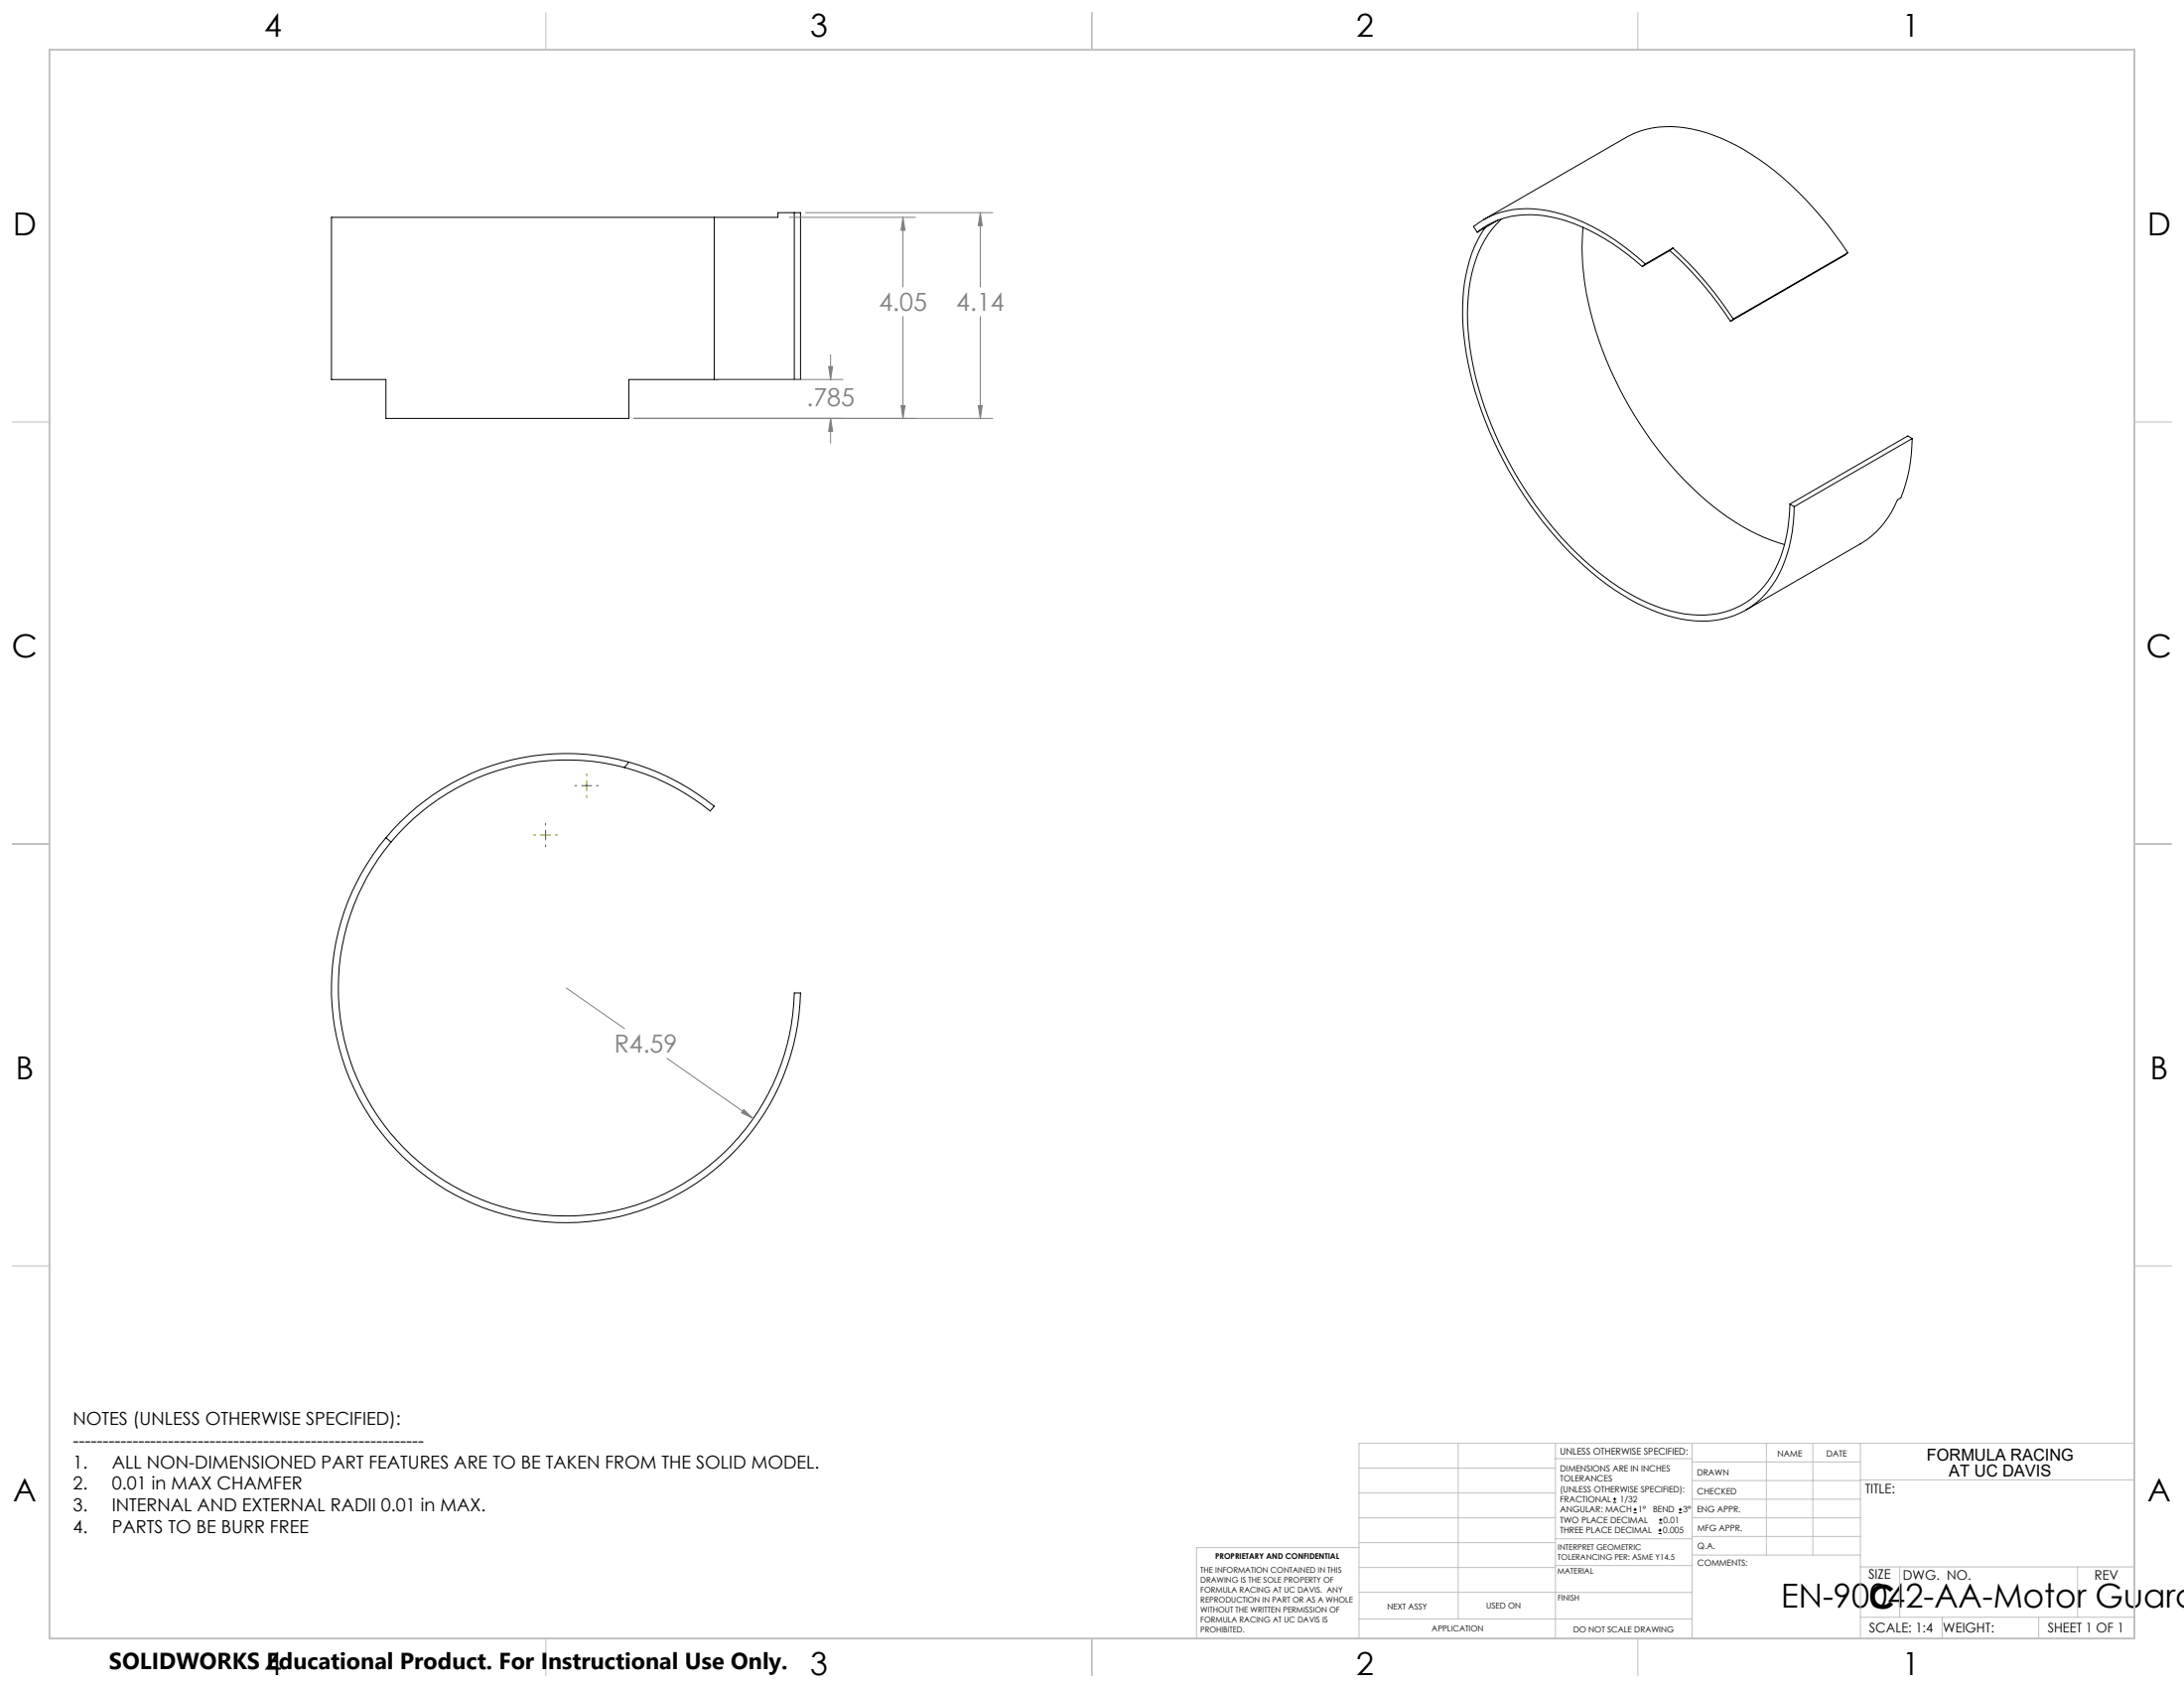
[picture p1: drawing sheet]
<svg xmlns="http://www.w3.org/2000/svg" width="559mm" height="432mm" viewBox="0 0 559 432" stroke-linecap="round" stroke-linejoin="round" font-family="sans-serif">
<g fill="none" stroke="#000" stroke-width=".25">
<path d="M182.7 55.6h-97.9v41.5h13.9v9.9h62.2v-9.9h21.8M182.7 55.6v41.5M203.2 54.4h-4.2v1.2h-16.3M203.2 54.4h1.6v42.7h-1.6M203.2 54.4v42.7M378 59.4l-1-1.4a23.3 23.3 0 0 1 20.9-3.7 55.1 55.1 0 0 1 23.1 13.2M378 59.4a22 22 0 0 1 19.1-3.8 52.2 52.2 0 0 1 23.1 12.6M379.6 56.2l36.4-21a24.3 24.3 0 0 1 18.8-1.8 57.1 57.1 0 0 1 24.6 15 94.7 94.7 0 0 1 13.4 16.3M380 58.2a36.1 36.1 0 0 0-5.8 20.7 83.4 83.4 0 0 0 10.4 38.7 92.5 92.5 0 0 0 28.4 33.2 41.9 41.9 0 0 0 22.5 8.1 21.5 21.5 0 0 0 20.5-13.7 40.5 40.5 0 0 0 3.1-15.6M383.3 56.3l-5.3 3.1M384.2 56a28.2 28.2 0 0 0-8.3 17.8 69 69 0 0 0 4.6 32.3 94.3 94.3 0 0 0 30 41.5 44.2 44.2 0 0 0 22.3 9.6 20.9 20.9 0 0 0 22.1-13 39.9 39.9 0 0 0 3.1-15.3M405.1 58.2a69.9 69.9 0 0 0 4.9 31.3 94.2 94.2 0 0 0 30.1 41.4 50.6 50.6 0 0 0 16.5 8.4"/>
<path d="M421 67.5l-.8 .7M427.2 64.1a90 90 0 0 1 15.6 18.1M427.2 64.1l-7 4.1M428 63.5a93.4 93.4 0 0 1 15.5 18.1M428 63.5l-7 4M428 63.5l-.8 .6M472.8 64.7l-29.3 16.9M472.8 64.7l-.7 .6-29.3 16.9M182.7 97.1h20.5M443.5 81.6l-.7 .6M489.3 112.2a40.9 40.9 0 0 1-3 15.2l-.8 .4a22.6 22.6 0 0 1-9.5 11.3l-29.3 17M489.3 112.2l-30.2 17.4"/>
<path d="M489.3 112.2l-1.2-.7-30.1 17.4M458 128.9l1.1 .7M159.8 196.3a58.4 58.4 0 0 0-59.8 19.1M160.9 194.9a60.1 60.1 0 0 0-62.2 19.4M160.9 194.9a61 61 0 0 1 21.8 11.3l-1 1.3a58.8 58.8 0 0 0-21.9-11.2M160.9 194.9l-1.1 1.4M98.7 214.3a60 60 0 0 0 25.1 94.7 60 60 0 0 0 81-55h-1.6a58.3 58.3 0 0 1-78.7 53.4 58.3 58.3 0 0 1-24.5-92M98.7 214.3l1.3 1.1M412.7 384.3h.9M412.7 383.5h.9M413.1 383.1v.8M418 387h.8"/>
<path d="M418 386.2h.8M418.4 385.7v.9M424.3 392.3h.9M424.3 391.4h.9M424.5 389.6h.8M424.5 388.8h.8M424.7 391v.9M424.9 388.4v.8M429.5 387h.9M429.5 386.2h.9M429.9 385.7v.9"/>
</g>
<g fill="none" stroke="#808080" stroke-width=".25">
<path d="M202 55.6h32.2M206.1 54.4h47.9M231 55.6l.6 3.3h-1.1zM231 55.6v17.8M250.8 54.4l.5 3.3h-1zM250.8 54.4v19M184 97.1h31.7M212 93.8h1l-.5 3.3zM212.5 90.7v6.4M231 81v26M250.8 81v26M162.2 107h91.8"/>
<path d="M212.5 107l.5 3.3h-1zM212.5 107v6.4M230.5 103.8h1.1l-.6 3.2zM250.3 103.8h1l-.5 3.2zM144.9 252.7l14.9 10.4M170.6 270.7l22.1 15.4M190.3 283.8l2.4 2.3-3-1.4z"/>
</g>
<path d="M150.1 198v.4M150.1 199.7v2.5M136.6 213.6h.5M138.3 213.6h2.6M139.6 210.6v.5M139.6 212.3v2.6M139.6 216.1v.5M142.1 213.6h.5M147.1 201h.5M148.8 201h2.6M150.1 203.5v.5M152.6 201h.5" fill="none" stroke="#808000" stroke-width=".25"/>
<g fill="none" stroke="#c0c0c0" stroke-width=".25">
<path d="M139.7 3.2v9.5M279.4 3.2v9.5M419.1 3.2v9.5M3.1 107.9h9.6M546.1 107.9h9.5M3.1 215.9h9.6M546.1 215.9h9.5M3.1 323.8h9.6M546.1 323.8h9.5M347.7 375.6h50.3M373.1 369.2v44.9M398 369.2v49.9"/>
<path d="M398 373.1h34.9M432.9 369.2v49.9M432.9 378.7h43.1M432.9 374h43.1M451.9 369.2v28.6M463.8 369.2v28.6M476 369.2v49.9M476 378.6h70.1M546.1 369.2h-198.4v49.9M347.7 394.6h50.3M347.7 388.3h50.3M347.7 381.9h50.3"/>
<path d="M347.7 395.9h-41.6v23.2M398 393.6h35M432.9 383.5h43.1M432.9 388.3h43.1M432.9 393h43.1M433 397.8h43M139.7 419.1v9.6M279.4 419.1v9.6M347.7 414.1h85.2M347.7 401h50.3M347.7 407.3h50.3M398 407.4h34.9"/>
<path d="M398 400.5h35M419.1 419.1v9.6M476 413.7h70.1M476 400.8h70.1M486.1 400.8v12.9M496.9 413.7v5.4M521.6 413.7v5.4M531.6 400.8v12.9"/>
</g>
<path d="M12.7 12.7h533.4v406.4h-533.4z" fill="none" stroke="#c0c0c0" stroke-width=".5"/>
<path d="M190.3 283.8l-.6 .9 3 1.4zM212.5 107l.5 3.3h-1zM212 93.8h1l-.5 3.3zM230.5 103.8h1.1l-.6 3.2zM231 55.6l.6 3.3h-1.1zM250.3 103.8h1l-.5 3.2zM250.8 54.4l.5 3.3h-1z" fill="#808080"/>
<g font-size="8.5">
<text x="455.7" y="411.3">EN-90042-AA-Motor Guard</text>
<text x="478.3" y="411.4">C</text>
</g>
<g font-size="8.1">
<text x="67.6" y="9.3">4</text>
<text x="207.3" y="9.3">3</text>
<text x="347" y="9.3">2</text>
<text x="486.7" y="9.3">1</text>
<text x="3.3" y="60.1">D</text>
<text x="549.4" y="60.1">D</text>
<text x="3" y="168">C</text>
<text x="549.1" y="168">C</text>
<text x="4" y="276">B</text>
<text x="550.1" y="276">B</text>
<text x="3.3" y="383.9">A</text>
<text x="549.4" y="383.9">A</text>
<text x="67.6" y="428.4">4</text>
<text x="207.3" y="428.4">3</text>
<text x="347" y="428.4">2</text>
<text x="486.7" y="428.4">1</text>
</g>
<g font-size="6.3" fill="#808080">
<text x="224.9" y="79.6">4.05</text>
<text x="244.7" y="79.6">4.14</text>
<text x="206.4" y="103.9">.785</text>
<text x="157.1" y="269.3">R4.59</text>
</g>
<text font-size="5.9" x="27.9" y="427">SOLIDWORKS Educational Product. For Instructional Use Only.</text>
<g font-size="4.6">
<text x="18.6" y="364.4">NOTES (UNLESS OTHERWISE SPECIFIED):</text>
<text x="18.6" y="370">-----------------------------------------------------------</text>
<text x="18.6" y="375.5">1.</text>
<text x="28.7" y="375.5">ALL NON-DIMENSIONED PART FEATURES ARE TO BE TAKEN FROM THE SOLID MODEL.</text>
<text x="18.6" y="381.1">2.</text>
<text x="28.7" y="381.1">0.01 in MAX CHAMFER</text>
<text x="18.6" y="386.7">3.</text>
<text x="28.7" y="386.7">INTERNAL AND EXTERNAL RADII 0.01 in MAX.</text>
<text x="18.6" y="392.3">4.</text>
<text x="28.7" y="392.3">PARTS TO BE BURR FREE</text>
</g>
<g font-size="4.2">
<text x="493" y="373.5">FORMULA RACING</text>
<text x="498.7" y="377.8">AT UC DAVIS</text>
</g>
<g font-size="3.4">
<text x="477.2" y="381.9">TITLE:</text>
<text x="478.1" y="404">SIZE</text>
<text x="486.9" y="404">DWG. NO.</text>
<text x="535.9" y="404.1">REV</text>
<text x="478.2" y="417.6">SCALE: 1:4</text>
<text x="497.1" y="417.7">WEIGHT:</text>
<text x="523.9" y="417.6">SHEET 1 OF 1</text>
</g>
<text font-size="2.4" x="399.2" y="372.1">UNLESS OTHERWISE SPECIFIED:</text>
<g font-size="2.2">
<text x="399.2" y="376.4">DIMENSIONS ARE IN INCHES</text>
<text x="434.2" y="377.3">DRAWN</text>
<text x="454.8" y="372.5">NAME</text>
<text x="467.3" y="372.6">DATE</text>
<text x="399.2" y="379">TOLERANCES</text>
<text x="399.2" y="381.7">(UNLESS OTHERWISE SPECIFIED):</text>
<text x="434.3" y="382.2">CHECKED</text>
<text x="399.2" y="389.6">TWO PLACE DECIMAL</text>
<text x="399.2" y="384.3">FRACTIONAL</text>
<text x="399.2" y="387">ANGULAR: MACH</text>
<text x="414.5" y="384.3">1/32</text>
<text x="419.1" y="387">1°</text>
<text x="422.9" y="387">BEND</text>
<text x="425.6" y="389.6">0.01</text>
<text x="430.6" y="387">3°</text>
<text x="434.2" y="386.9">ENG APPR.</text>
<text x="399.2" y="392.3">THREE PLACE DECIMAL</text>
<text x="425.5" y="392.3">0.005</text>
<text x="434.3" y="391.6">MFG APPR.</text>
<text x="434.3" y="396.3">Q.A.</text>
<text x="434.3" y="400.5">COMMENTS:</text>
</g>
<g font-size="2.1">
<text x="354.9" y="411.6">NEXT ASSY</text>
<text x="380.3" y="411.6">USED ON</text>
<text x="366.3" y="417.4">APPLICATION</text>
<text x="402.5" y="417.5">DO NOT SCALE DRAWING</text>
</g>
<g font-size="2">
<text x="310.9" y="398.8">PROPRIETARY AND CONFIDENTIAL</text>
<text x="398.6" y="396.5">INTERPRET GEOMETRIC</text>
<text x="398.6" y="399">TOLERANCING PER: ASME Y14.5</text>
<text x="307.2" y="402.4">THE INFORMATION CONTAINED IN THIS</text>
<text x="307.2" y="404.9">DRAWING IS THE SOLE PROPERTY OF</text>
<text x="307.2" y="407.5">FORMULA RACING AT UC DAVIS. ANY</text>
<text x="398.5" y="402.6">MATERIAL</text>
<text x="307.2" y="410">REPRODUCTION IN PART OR AS A WHOLE</text>
<text x="307.2" y="412.5">WITHOUT THE WRITTEN PERMISSION OF</text>
<text x="398.5" y="409.4">FINISH</text>
<text x="307.2" y="415">FORMULA RACING AT UC DAVIS IS</text>
<text x="307.2" y="417.6">PROHIBITED.</text>
</g>
</svg>
